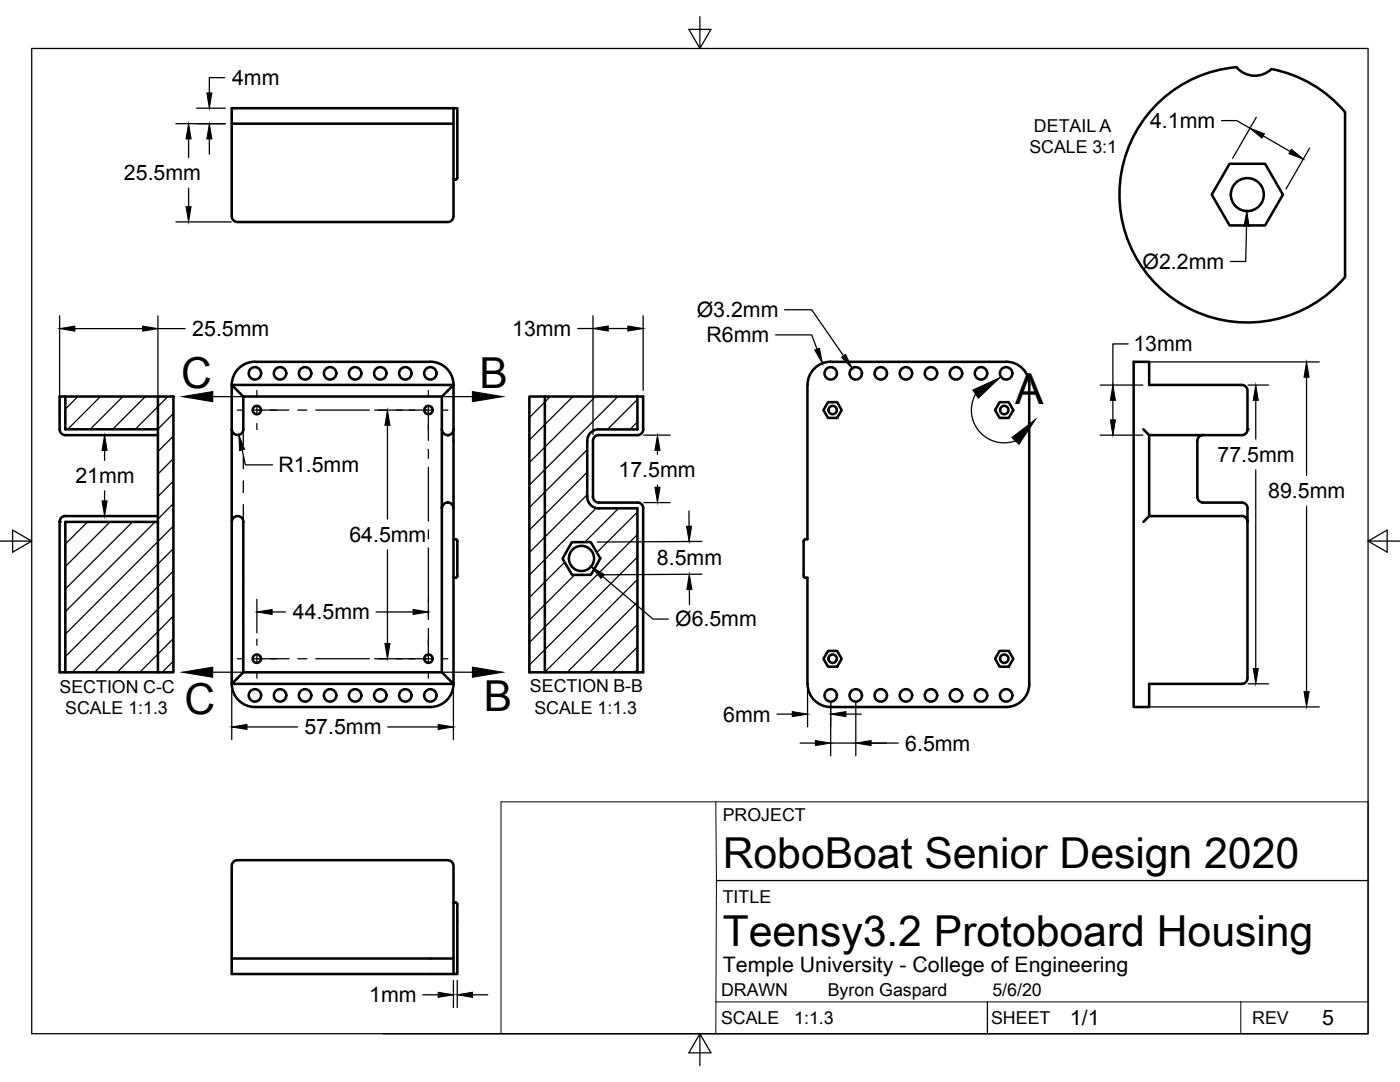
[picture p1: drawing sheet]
<svg xmlns="http://www.w3.org/2000/svg" width="279mm" height="216mm" viewBox="0 0 279 216" stroke-linecap="round" stroke-linejoin="round" font-family="sans-serif">
<!-- layer: Visible -->
<g fill="none" stroke="#000" stroke-width=".51">
<path d="M46.2 24.7h44.3M90.5 21.6h-44.3v21.6a1.15 1.15 0 0 0 1.2 1.1h41.9a1.18 1.18 0 0 0 1.2-1.1v-21.6h.8v13.9M91.3 35.4l-.2 .4h-.6M230.4 21.3a25.5 25.5 0 0 1 16.4-7.9 4.8 4.8 0 0 0 7 .4 25.4 25.4 0 0 1 14.6 8.6v32.9a25.5 25.5 0 0 1-36.5 2.5 25.5 25.5 0 0 1-1.5-36.5zM245.4 32.7h7.1l3.5 6.1-3.5 6.2h-7.1l-3.6-6.2zM13 79.1v6.6h18.5M31.5 79.1h3.1v55.1h-3.1zM31.5 79.1h-19.6v6.6a1.15 1.15 0 0 0 1.1 1.1M46.2 76.8h44.3l-1.2 1.2M47.4 78l-1.2-1.2v8.9M47.4 78l1.2 1.1h39.6M48.6 79.1v6.6"/>
<path d="M50.9 72.2h35a4.6 4.6 0 0 1 4.6 4.6M50.9 72.2a4.6 4.6 0 0 0-4.7 4.6M89.3 78l-1.1 1.1v55.1M90.5 76.8v8.9M105.6 79.1h22.8v6.6a1.11 1.11 0 0 1-1.2 1.1h-7.7a1.11 1.11 0 0 0-1.2 1.2v11.1a1.15 1.15 0 0 0 1.2 1.2h7.7a1.11 1.11 0 0 1 1.2 1.1v32.8h-22.8zM108.7 79.1v55.1M127.2 79.1v6.6h-7.7a2.3 2.3 0 0 0-2.3 2.3v11.1a2.3 2.3 0 0 0 2.3 2.3h7.7v32.8M161.1 76.8v30.8h-.5l-.2 .4v6.9l.2 .3 .5 .1v21.2a4.7 4.7 0 0 0 4.7 4.6h35M200.8 72.2h-35a4.6 4.6 0 0 0-4.6 4.6M200.8 72.2a4.6 4.6 0 0 1 4.6 4.6M205.4 76.8v59.7a4.6 4.6 0 0 1-4.6 4.6M13 86.8h18.5"/>
<path d="M46.2 85.7v50.8a4.6 4.6 0 0 0 4.7 4.6M46.3 85.7a1.15 1.15 0 0 0 1.1 1.1 1.15 1.15 0 0 0 1.2-1.1M88.2 85.7a1.15 1.15 0 0 0 1.2 1.1 1.15 1.15 0 0 0 1.1-1.1M90.5 85.7v15.7M165.2 80.2h1.9l.9 1.6-.9 1.6h-1.9l-.9-1.6zM199.5 80.2h1.8l.9 1.6-.9 1.6h-1.8l-.9-1.6zM228.2 85.7l1.1 1.1v16.2M229.3 86.8h18.5a1.12 1.12 0 0 0 1.2-1.1v-7.7a1.18 1.18 0 0 0-1.2-1.2h-18.5v-4.6h-3v68.9h3v-4.6h18.5a1.15 1.15 0 0 0 1.2-1.2v-31.2M240.1 86.8a1.15 1.15 0 0 0-1.1 1.2v11.1a1.15 1.15 0 0 0 1.1 1.2h7.7a1.15 1.15 0 0 1 1.2 1.1v2.7M13 103h18.5M13 103a1.15 1.15 0 0 0-1.1 1.1v30.1h19.6M31.5 104.1h-18.5v30.1"/>
<path d="M46.3 104.1a1.15 1.15 0 0 1 1.1-1.1 1.15 1.15 0 0 1 1.2 1.1M48.6 104.1v30.1l-2.4 2.3h44.3a4.6 4.6 0 0 1-4.6 4.6h-35M90.5 101.4v35.1l-2.3-2.3h-39.6M90.5 101.4a1.15 1.15 0 0 0-1.1-1.1 1.15 1.15 0 0 0-1.2 1.1M90.5 107.6h.6l.2 .4M91.3 108v6.9M91.3 114.9l-.2 .3-.6 .1M114.1 108.2h3.8l1.9 3.2-1.9 3.3h-3.7l-1.9-3.2zM229.3 103l-1.1 1.1M229.3 103h18.5a1.15 1.15 0 0 1 1.2 1.1M165.2 129.9h1.9l.9 1.5-.9 1.6h-1.9l-.9-1.6zM199.5 129.9h1.8l.9 1.5-.9 1.6h-1.8l-.9-1.6z"/>
<path d="M46.2 191.3h44.3M90.5 191.3v-18.5a1.15 1.15 0 0 0-1.2-1.2h-41.9a1.15 1.15 0 0 0-1.2 1.2v21.6h44.3M90.5 180.1h.4M90.9 180.1h.2l.2 .4M91.3 180.5v13.9h-.8v-3.1"/>
<circle cx="248.9" cy="38.8" r="3.3"/>
<circle cx="50.9" cy="74.5" r="1.24"/>
<circle cx="55.9" cy="74.5" r="1.24"/>
<circle cx="60.9" cy="74.5" r="1.24"/>
<circle cx="65.9" cy="74.5" r="1.24"/>
<circle cx="70.9" cy="74.5" r="1.24"/>
<circle cx="75.9" cy="74.5" r="1.24"/>
<circle cx="80.9" cy="74.5" r="1.24"/>
<circle cx="85.9" cy="74.5" r="1.24"/>
<circle cx="165.8" cy="74.5" r="1.24"/>
<circle cx="170.8" cy="74.5" r="1.24"/>
<circle cx="175.8" cy="74.5" r="1.24"/>
<circle cx="180.8" cy="74.5" r="1.24"/>
<circle cx="185.8" cy="74.5" r="1.24"/>
<circle cx="190.8" cy="74.5" r="1.24"/>
<circle cx="195.8" cy="74.5" r="1.24"/>
<circle cx="200.8" cy="74.5" r="1.24"/>
<circle cx="51.3" cy="81.8" r=".84"/>
<circle cx="85.5" cy="81.8" r=".84"/>
<circle cx="166.2" cy="81.8" r=".84"/>
<circle cx="200.4" cy="81.8" r=".84"/>
<circle cx="116" cy="111.4" r="2.51"/>
<circle cx="50.9" cy="138.8" r="1.24"/>
<circle cx="51.3" cy="131.4" r=".84"/>
<circle cx="55.9" cy="138.8" r="1.24"/>
<circle cx="60.9" cy="138.8" r="1.24"/>
<circle cx="65.9" cy="138.8" r="1.24"/>
<circle cx="70.9" cy="138.8" r="1.24"/>
<circle cx="75.9" cy="138.8" r="1.24"/>
<circle cx="80.9" cy="138.8" r="1.24"/>
<circle cx="85.5" cy="131.4" r=".84"/>
<circle cx="85.9" cy="138.8" r="1.24"/>
<circle cx="165.8" cy="138.8" r="1.24"/>
<circle cx="166.2" cy="131.4" r=".84"/>
<circle cx="170.8" cy="138.8" r="1.24"/>
<circle cx="175.8" cy="138.8" r="1.24"/>
<circle cx="180.8" cy="138.8" r="1.24"/>
<circle cx="185.8" cy="138.8" r="1.24"/>
<circle cx="190.8" cy="138.8" r="1.24"/>
<circle cx="195.8" cy="138.8" r="1.24"/>
<circle cx="200.4" cy="131.4" r=".84"/>
<circle cx="200.8" cy="138.8" r="1.24"/>
</g>
<g fill="#000">
<circle cx="89.3" cy="86.8" r=".25"/>
<circle cx="249" cy="85.7" r=".25"/>
<circle cx="11.9" cy="104.1" r=".25"/>
<circle cx="89.3" cy="100.3" r=".25"/>
</g>
<!-- layer: Border -->
<path d="M6.3 9.7h266.7v196.6h-266.7zM139.7 3.3v6.4l2.2-3.8h-4.4l2.2 3.8M0 108h6.3l-3.8-2.2v4.4l3.8-2.2M273 108l3.8 2.2v-4.4l-3.8 2.2h6.4M139.7 206.3l-2.2 3.8h4.4l-2.2-3.8v6.3" fill="none" stroke="#000" stroke-width=".25"/>
<!-- layer: Titleblock -->
<path d="M143 175.7h130M197.1 199.9v6.4M76.4 206.3h196.6" fill="none" stroke="#000" stroke-width=".25"/>
<path d="M142.9 160l.1 15.7-.1 30.6M142.9 199.9h130.1M184.1 192h.1M247.6 199.9v6.4M100 206.3v-46.3h173v46.3" fill="none" stroke="#000" stroke-width=".2"/>
<!-- layer: Dimensions -->
<g fill="none" stroke="#000" stroke-width=".25">
<path d="M44.8 15.5h-3v3M35.1 24.7h9.9M37.6 27.7v3.7M37.6 37.5v3.7M39.2 21.6h5.8M41.8 27.7v3.1M243.8 24.1h3l2.6 1.5M250.7 23.4l-4.7 8.2M252.1 27.1l5.4 3.1M261.4 29.5l-4.8 8.2M35.1 44.3h11M248.8 45.2l-.2 7h-3"/>
<path d="M11.9 63v21.4M14.9 65.6h13.6M31.5 63v21.4M31.5 65.6h5.4M115.3 65.6h3M118.3 63v23.7M121.4 65.6h3.9M128.4 63v14.9M154.8 66.8h7.2l1.1 2.9M156.6 61.8h5.4l6.4 9.2M219.6 76.8h8.5M222.1 79.9v3.9"/>
<path d="M225.1 68.6h-3v8.2M227.5 72.2h35.8M249.1 76.8h4.1M250.6 79.9v7.7M260.8 75.3v19.6M18.3 86.8h1.3M20.9 89.9v2M20.9 98v1.9M48.3 89.8l.7 3h5.4M74.8 81.8h5.5M77.3 84.9v18.7M128.5 86.8h5.3"/>
<path d="M131.2 89.9v.8M131.2 96.8v.4M219.6 86.8h8.5M250.6 93.7v39.7M18.3 103h1.3M51.3 119.6v6.7M77.3 109.7v18.7M85.5 119.6v3.4M120.3 115l10 8.5h3.1M128.5 100.3h5.3M137.5 102v3M137.6 117.6v3.1"/>
<path d="M140.1 108l-20.9 .2M140.1 114.6l-20.9 .1M260.8 101v37M46.2 137.7v9.9M54.3 122.1h2.7M74.8 131.4h5.5M75.1 122.1h7.3M90.5 137.7v9.9M161.2 137.7v7.3M249.1 136.4h4.1M49.3 145.1h10.1M77.4 145.1h10"/>
<path d="M155.1 142.5h3M159.7 148.3h3M165.8 140v10.8M165.8 148.3h13.5M168.8 142.5h3.1M170.8 140v10.8M227.5 141.1h35.8M84.4 198.5h3M90.5 195.6v5.4M91.2 195.6v5.4M94.3 198.5h3"/>
</g>
<g fill="#000" stroke="#000" stroke-width=".2">
<path d="M41.3 18.5h1l-.5 3.1zM37.6 24.7l.5 3h-1zM41.8 24.7l.5 3h-1zM249.4 25.6l2.9 1.1-.5 .9zM257.7 29.8l2.4 2-2.9-1.1zM37.1 41.2h1l-.5 3.1zM248.8 42.1l.5 3.1h-1zM11.9 65.6l3-.5v1zM28.5 65.1l3 .5-3 .5zM118.3 65.6l3.1-.6v1.1zM125.3 65l3.1 .6-3.1 .5zM162.6 69.9l.9-.4 .6 3z"/>
<path d="M167.9 71.3l.9-.6 1.3 2.8zM222.1 76.8l.5 3.1h-1zM250.6 76.8l.5 3.1h-1zM260.8 72.2l.5 3.1h-1.1zM20.9 86.8l.5 3.1h-1zM20.4 99.9h1l-.5 3.1zM47.7 86.8l1.1 2.9-1 .2zM77.3 81.8l.5 3.1h-1zM131.2 86.8l.5 3.1h-1zM130.7 97.2h1l-.5 3.1zM221.6 83.8h1l-.5 3zM118 113.1l2.6 1.5-.6 .8z"/>
<path d="M137 105h1l-.5 3.1zM137.6 114.6l.5 3h-1zM51.3 122.1l3-.5v1zM76.8 128.4h1l-.5 3zM82.4 121.6l3.1 .5-3.1 .5zM250.1 133.4h1l-.5 3zM260.2 138h1.1l-.5 3.1zM46.2 145.1l3.1-.6v1.1zM87.4 144.5l3.1 .6-3.1 .5zM158.1 142l3.1 .5-3.1 .5zM162.7 147.8l3.1 .5-3.1 .5zM165.8 142.5l3-.5v1z"/>
<path d="M170.8 148.3l3-.5v1zM87.4 198l3.1 .5-3.1 .5zM91.2 198.5l3.1-.5v1z"/>
</g>
<!-- layer: Annotations -->
<g fill="none" stroke="#000" stroke-width=".25">
<path d="M42.5 79.1h6.1v9.7M94.3 79.1h-6.1v9.7M194.7 78.6a6.5 6.5 0 0 0 .7 7.5 6.5 6.5 0 0 0 7.2 1.9M48.6 91.2v2.3M48.6 95.9v2.4M88.2 91.2v2.3M88.2 95.9v2.4M48.6 100.7v11.9M48.6 115v2.3M48.6 119.7v2.4M88.2 100.7v11.9M88.2 115v2.3"/>
<path d="M88.2 119.7v2.4M48.6 124.5v9.6h-6.1M88.2 124.5v9.6h6.1"/>
</g>
<path d="M94.3 78.1l6.1 1-6.1 1.1zM194.1 77.8l5.5-2.4-4.4 4.1zM36.4 79.1l6.1-1v2.1zM201.9 87.3l4.8-3.6-3.3 4.9zM36.4 134.1l6.1-1v2zM94.3 133.1l6.1 1-6.1 1z" fill="#000" stroke="#000" stroke-width=".2"/>
<!-- layer: Hatching -->
<g fill="none" stroke="#000" stroke-width=".25">
<path d="M15.5 79.1l-2.5 2.5M20 79.1l-6.5 6.6M24.5 79.1l-6.5 6.6M29 79.1l-6.5 6.6M33.5 79.1l-6.5 6.6M109.8 79.1l-4.1 4.2M114.3 79.1l-8.6 8.7M118.8 79.1l-13.1 13.2M123.3 79.1l-17.6 17.7M127.2 79.7l-6 6M34.6 82.5l-3.1 3.2M34.6 87l-3.1 3.1"/>
<path d="M34.6 91.5l-3.1 3.1M34.6 96l-3.1 3.1M117.2 98.7l-11.5 11.5M117.2 89.7l-11.5 11.6M117.2 94.2l-11.5 11.5M127.2 84.2l-1.5 1.5M17.5 104.1l-4.5 4.5M22 104.1l-9 9M26.5 104.1l-13.5 13.4M30.9 104.1l-17.9 17.9M34.6 105l-21.6 21.5M34.6 109.5l-21.6 21.5"/>
<path d="M34.6 114l-20.2 20.1M34.6 118.4l-15.7 15.7M34.6 100.5l-3.1 3.1M112.7 112.2l-7 7M114.6 114.7l-8.9 9M119 101.4l-13.3 13.3M123.4 101.4l-6.7 6.8M127.2 106.7l-21.5 21.5M127.2 111.1l-21.5 21.6M127.2 115.6l-18.5 18.5M127.2 102.2l-8.1 8M34.6 122.9l-11.2 11.2"/>
<path d="M34.6 127.4l-6.7 6.7M34.6 131.9l-2.2 2.2M127.2 120.1l-14 14M127.2 124.6l-9.5 9.5M127.2 129.1l-5 5M127.2 133.6l-.5 .5"/>
</g>
<!-- layer: Center Lines -->
<g fill="none" stroke="#000" stroke-width=".25">
<path d="M51.3 77.9v1.3M85.5 77.9v1.3M47.4 81.8h1.2M50.4 81.8h7.3M51.3 80.9v1.8M51.3 84.5v1.2M59.4 81.8h1.8M63 81.8h10.7M75.5 81.8h1.8M79.1 81.8h7.3M85.5 80.9v7M85.5 89.7v1.8"/>
<path d="M85.5 93.2v10.8M88.2 81.8h1.2M85.5 105.7v1.8M85.5 109.3v10.7M47.4 131.4h1.2M50.4 131.4h7.3M51.3 127.6v1.2M51.3 130.6v1.7M51.3 134.1v1.2M59.4 131.4h1.8M63 131.4h10.7M75.5 131.4h1.8"/>
<path d="M79.1 131.4h7.3M85.5 121.8v1.8M85.5 125.4v6.9M85.5 134.1v1.2M88.2 131.4h1.2"/>
</g>
<g font-size="8.5">
<text x="36.2" y="77.3">C</text>
<text x="95.7" y="77.5">B</text>
<text x="202.6" y="80.7">A</text>
<text x="36.9" y="142.4">C</text>
<text x="96.6" y="141.9">B</text>
<text x="144.3" y="173.2">RoboBoat Senior Design 2020</text>
<text x="144.3" y="188.8">Teensy3.2 Protoboard Housing</text>
</g>
<g font-size="4.3">
<text x="46.3" y="17">4mm</text>
<text x="229.5" y="25.6">4.1mm</text>
<text x="24.7" y="36">25.5mm</text>
<text x="228" y="53.6">Ø2.2mm</text>
<text x="139" y="63.2">Ø3.2mm</text>
<text x="38.4" y="67.1">25.5mm</text>
<text x="102.2" y="67.1">13mm</text>
<text x="141" y="68.3">R6mm</text>
<text x="226.2" y="70.1">13mm</text>
<text x="55.6" y="94.3">R1.5mm</text>
<text x="123.4" y="95.2">17.5mm</text>
<text x="243" y="92.2">77.5mm</text>
<text x="15" y="96.4">21mm</text>
<text x="253.1" y="99.4">89.5mm</text>
<text x="69.7" y="108.1">64.5mm</text>
<text x="131.1" y="112.8">8.5mm</text>
<text x="58.4" y="123.6">44.5mm</text>
<text x="134.7" y="124.9">Ø6.5mm</text>
<text x="144.4" y="144">6mm</text>
<text x="60.7" y="146.6">57.5mm</text>
<text x="180.7" y="149.8">6.5mm</text>
<text x="144.3" y="193.9">Temple University - College of Engineering</text>
<text x="73.7" y="200">1mm</text>
<text x="213.5" y="204.6">1/1</text>
<text x="263.9" y="204.4">5</text>
</g>
<g font-size="3.5">
<text x="206.4" y="26.3">DETAIL A</text>
<text x="205.4" y="30.6">SCALE 3:1</text>
<text x="11.9" y="138.3">SECTION C-C</text>
<text x="13" y="142.5">SCALE 1:1.3</text>
<text x="105.8" y="138.2">SECTION B-B</text>
<text x="106.7" y="142.4">SCALE 1:1.3</text>
<text x="144.3" y="163.8">PROJECT</text>
<text x="144.3" y="180.1">TITLE</text>
<text x="143.9" y="198.8">DRAWN</text>
<text x="165.2" y="198.8">Byron Gaspard</text>
<text x="198.1" y="198.8">5/6/20</text>
<text x="143.9" y="204.4">SCALE</text>
<text x="158.5" y="204.4">1:1.3</text>
<text x="197.8" y="204.4">SHEET</text>
<text x="249.9" y="204.3">REV</text>
</g>
</svg>
